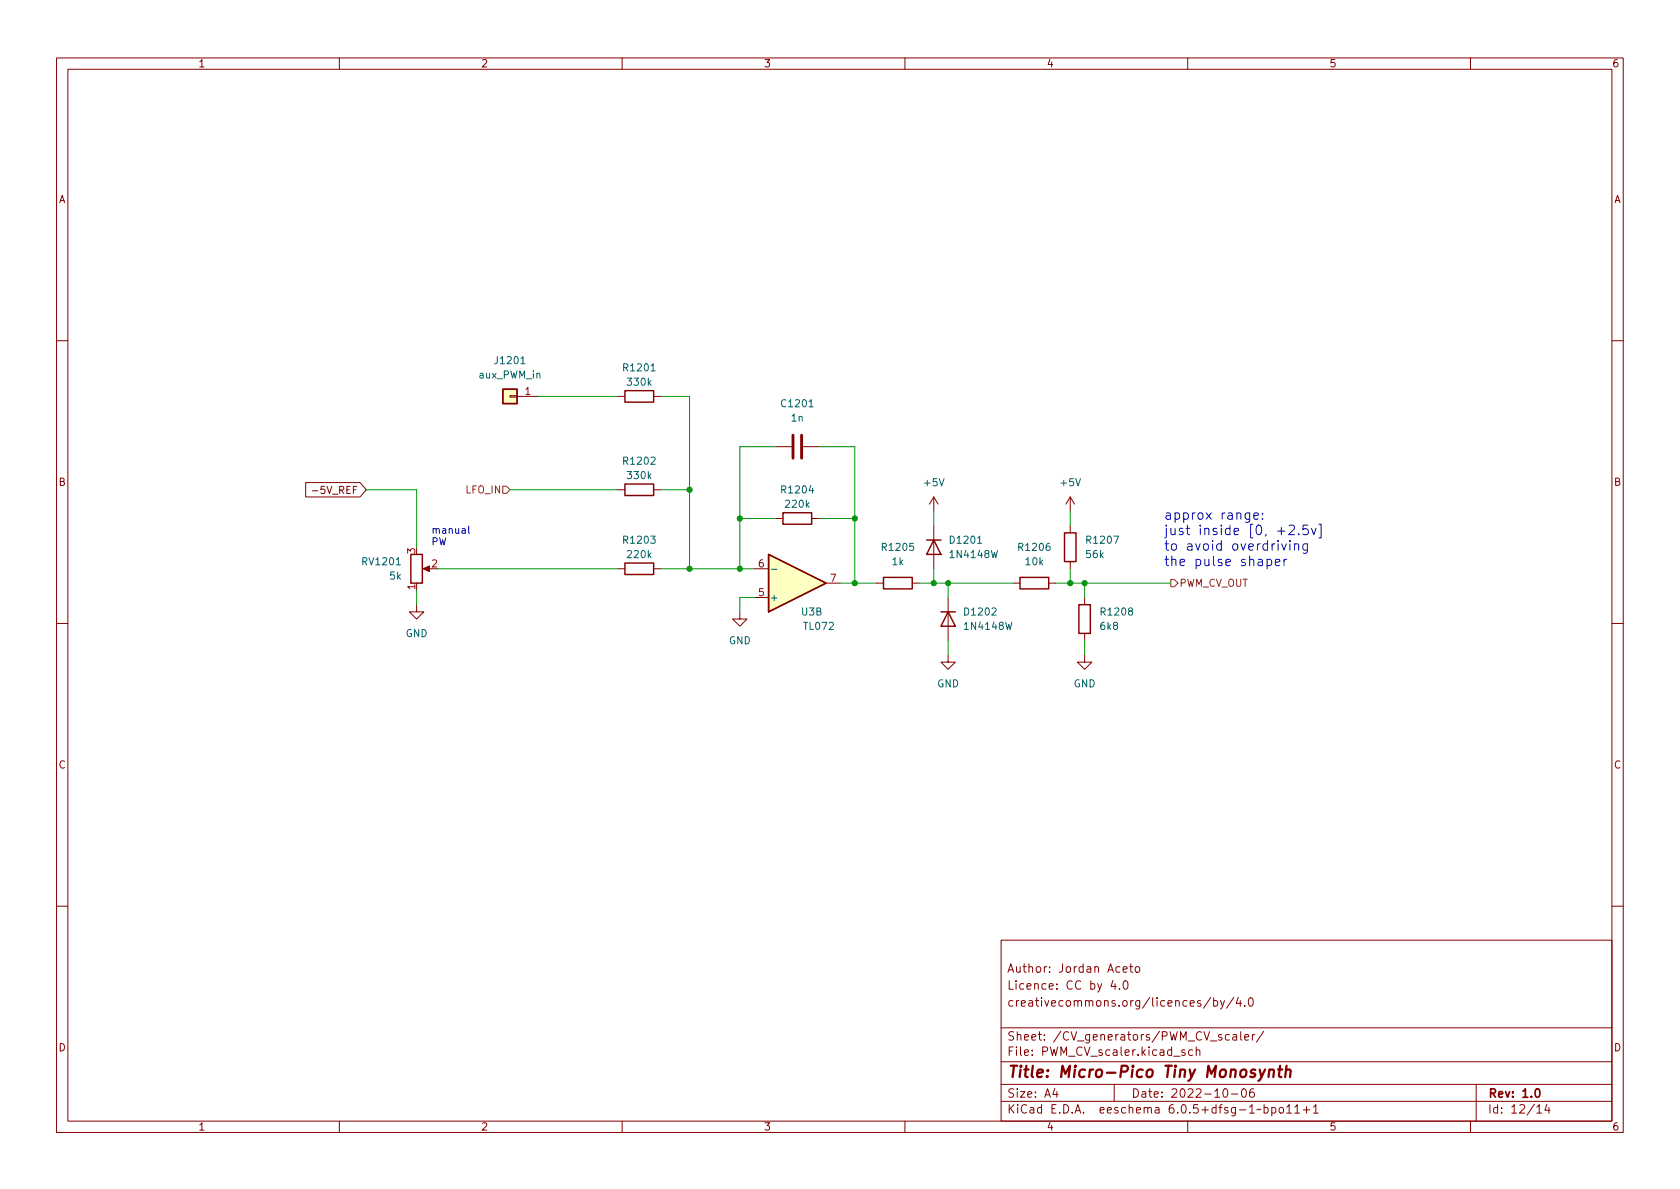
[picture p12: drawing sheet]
<svg xmlns="http://www.w3.org/2000/svg" width="297mm" height="210mm" viewBox="0 0 297 210" stroke-linecap="round" stroke-linejoin="round" font-family="sans-serif">
<g fill="none" stroke="#840000" stroke-width=".18">
<path d="M10 10.2h277v190.1h-277zM12 12.2h273v186.1h-273zM60 10.2v2M110 10.2v2M160 10.2v2M210 10.2v2M260 10.2v2M10 60.2h2M90.2 70h1.2v.2h-1.2zM91.4 70.1h3.8M109.2 70.1h1.3M115.6 70.1h1.2"/>
<path d="M137.2 79h2.8M142 79h2.8M285 60.2h2M54 85.3h9.7l1.1 1.3-1.1 1.3h-9.7zM55.2 86.8h1M109.2 86.6h1.3M115.6 86.6h1.2M137.2 91.7h1.2M143.5 91.7h1.3M165.1 87.9v2.5M165.1 93v7.6M165.1 87.9l-.8 1.2"/>
<path d="M165.1 87.9l.8 1.2M189.2 87.9l-.7 1.2M189.2 87.9v2.5M189.2 93v1.2M189.2 99.3v1.3M189.2 87.9l.8 1.2M10 110.2h2M73.7 106.9v1.3h1.2l-1.2 1.3-1.3-1.3h1.3M75.2 100.6h1M109.2 100.6h1.3M115.6 100.6h1.2M130.8 108.2v1.3h1.3l-1.3 1.2-1.3-1.2h1.3"/>
<path d="M133.3 100.6h2.6M133.3 105.7h2.6M146 103.1h2.6M154.9 103.1h1.3M161.3 103.1h1.3M167.6 115.8v1.3h1.3l-1.3 1.3-1.2-1.3h1.2M167.6 105.7v7.6M179.1 103.1h1.2M185.4 103.1h1.3M191.8 115.8v1.3h1.2l-1.2 1.3-1.3-1.3h1.3M191.8 105.7v1.2M191.8 112v1.3"/>
<path d="M285 110.2h2M10 160.2h2M177 166.3h108v32h-108zM196.8 173.4l-.4 1h1M197.1 173.9v1M197.9 174.8v.1M198.6 171.4l.7-.1-.1-.3-.4-.1-.2 .2v.8h.6M198.8 173.5l.1-.1a.81 .81 0 0 1 .6 .7 .81 .81 0 0 1-.3 .8h-.1a.81 .81 0 0 1-.6-.6 .81 .81 0 0 1 .3-.8zM199.7 170.9h.6M199.9 170.4v1.3l.4 .2M200.9 171l.3-.1 .3 .3v.4l-.3 .3h-.3l-.2-.3v-.4zM214.1 176.4l-1.3 1.9"/>
<path d="M214.6 177l.4-.1 .3 .3v.4l-.2 .3h-.5M214.6 176.4v1.5M215.8 176.9l.3 1M216.5 176.9l-.5 1.4-.2 .1M218.1 176.4l-1.2 1.9M218.9 176.4l-.3 1h.9M219.3 176.9v1M220.1 177.8v.1M220.9 176.6l.2-.2a.81 .81 0 0 1 .6 .7 .81 .81 0 0 1-.3 .8h-.2a.81 .81 0 0 1-.3-1.3zM285 160.2h2M60 198.3v2M110 198.3v2"/>
<path d="M160 198.3v2M177 194.8h108M177 191.8h108M177 187.8h108M177 181.8h108M186.5 192.5l-.4 1h1M186.9 193v1M197 191.8v3M209.5 185.7l-.4-.1-.2 .2 .1 .3 .5 .1v.4h-.6M210 198.3v2M210.9 185.7l-.5-.1-.3 .3v.4l.2 .3h.6M211.5 185.8l.2-.2 .4 .1v.9"/>
<path d="M211.5 185.1v1.5M216.4 192.6l.2-.1a.81 .81 0 0 1 .6 .7 .81 .81 0 0 1-.3 .8h-.2a.81 .81 0 0 1-.6-.6 .81 .81 0 0 1 .3-.8zM217.4 183l-.5-.1-.3 .3v.4l.2 .3h.6M217.7 193.5h1.2M218 183h.6v.9M218.6 183.3l-.5 .1a.29 .29 0 0 0-.2 .2 .29 .29 0 0 0 .2 .3h.5M219.4 182.4v1.3l.2 .2M219.7 192.6l.2-.1a.81 .81 0 0 1 .5 .7 .81 .81 0 0 1-.3 .8h-.1a.81 .81 0 0 1-.6-.6 .81 .81 0 0 1 .3-.8zM220.1 183.4l.7-.1-.1-.3-.4-.1-.2 .2v.8h.6M221.4 182.9v1M221.6 192.5a.59 .59 0 0 0-.7 .7v.5l.2 .3h.4l.2-.1 .1-.5-.2-.2-.4-.1-.3 .3M221.9 182.9l-.3 .1-.2 .2"/>
<path d="M223.4 182.4l-1.3 1.9M223.5 195.9l.4-.1 .3 .3v.4l-.1 .3h-.6M223.5 195.3v1.5M224.9 195.9l.4-.1 .3 .3v.4l-.2 .3h-.5M224.9 195.8v1.5M226.3 195.9l.3-.1 .3 .3v.4l-.3 .3h-.3l-.2-.3v-.4zM227.5 195.8l.4-.5v1.5M227.5 196.8h.9M228.9 195.8l.5-.5v1.5M228.9 196.8h.9M230.4 196.3h1.2M231 195.7v1.1"/>
<path d="M232.2 195.8l.4-.5v1.5M232.2 196.8h.9M260 198.3v2M261 191.8v6.5M271.7 195.8l.5-.5v1.5M271.7 196.8h.9M273.5 195.3l-.4 1h1M273.9 195.8v1"/>
</g>
<path d="M271.6 192.6l.2-.1a.82 .82 0 0 1 .6 .7 .82 .82 0 0 1-.3 .8h-.2a.81 .81 0 0 1-.6-.6 .81 .81 0 0 1 .3-.8z" fill="none" stroke="#840000" stroke-width=".3"/>
<path d="M222.7 189.1l.3 1.4M223.7 189.1l-.9 1.8-.3 .2M224.4 189.3a.49 .49 0 0 1 .9 .1l-.2 1.1M224.4 189.1l-.1 1.4M226 189.1h.7M226.3 188.5l-.2 1.7 .1 .2 .4 .1M227.4 189.3a.49 .49 0 0 1 .8 .1l-.1 1.1M227.5 188.5l-.3 2" fill="none" stroke="#840000" stroke-width=".4"/>
<g fill="none" stroke="#840000" stroke-width=".25">
<path d="M88.9 68.8h2.5v2.6h-2.5zM110.5 69.1h5.1v2h-5.1zM72.6 98h2.1v5.1h-2.1zM110.5 85.6h5.1v2h-5.1zM110.5 99.6h5.1v2h-5.1zM135.9 98l10.1 5.1-10.1 5.1zM138.4 90.7h5.1v2h-5.1zM163.8 95.5h2.6M165.1 95.5l1.3 2.5h-2.6zM188.2 94.2h2v5.1h-2zM156.2 102.1h5.1v2h-5.1zM166.4 108.2h2.5"/>
<path d="M167.6 108.2l1.3 2.5h-2.5zM180.3 102.1h5.1v2h-5.1zM190.8 106.9h2v5.1h-2z"/>
</g>
<path d="M140.2 77v4M141.7 77v4" fill="none" stroke="#840000" stroke-width=".51"/>
<g fill="#ffffc2" stroke="#ffffc2" stroke-width=".18">
<path d="M88.9 68.8h2.5v2.6h-2.5z"/>
<path d="M135.9 98l10.1 5.1-10.1 5.1z"/>
</g>
<path d="M92.1 64.3h.7M136.4 100.7h1" fill="none" stroke="#006464" stroke-width=".18"/>
<path d="M74.8 100.6l1.1-.5v1z" fill="#840000" stroke="#840000" stroke-width=".18"/>
<path d="M88.9 86h.6l.7 .6-.7 .6h-.6zM207 102.5h.6l.7 .6-.7 .7h-.6z" fill="none" stroke="#725600" stroke-width=".18"/>
<g fill="none" stroke="#0000c2" stroke-width=".18">
<path d="M82.9 93v1.1l.1 .2M221.7 91.3l.8-.2-.1-.3-.5-.1-.2 .2 .1 .8h.6M223.2 91.7v.1M223.2 90.8v.1M224 99l.5-.1 .3 .3v.5l-.1 .2h-.7M225.5 99.5l.8-.2-.1-.3-.5-.1-.2 .2 .1 .8h.6M226.6 96.2l.4 1.1 .4-1.1M227 98.9v1.1M227.5 98.9l-.3 .1-.2 .2M227.9 93l.3-.1h.5a.46 .46 0 0 1 .1 .7l-1 1h1.1M228.1 95.6v.2M228.1 96.2v1.1"/>
<path d="M228.9 96.3a.42 .42 0 0 1 .7 .1v.9M228.9 96.2v1.1M229.6 94.4v.2M231.2 96.2v1.3a.46 .46 0 0 1-.8 .3M231.2 96.2h-.5l-.4 .3v.5l.2 .2h.7M231.2 92.9h-.8l-.1 .8 .3-.2 .6 .1 .1 .2-.1 .6-.2 .2h-.4l-.3-.2M231.9 93.4l.4 1.2 .4-1.2M233.2 92.7h.4v2.4h-.4"/>
</g>
<g fill="none" stroke="#009600" stroke-width=".18">
<path d="M95.2 70.1h14M116.8 70.1h5.1v30.5M137.2 79h-6.4v21.6M144.8 79h6.3v24.1M64.8 86.6h8.9v10.2M90.2 86.6h19M116.8 86.6h5.1M130.8 91.7h6.4M144.8 91.7h6.3M165.1 90.4v2.6M189.2 90.4v2.6M73.7 104.4v2.5"/>
<path d="M77.5 100.6h31.7M116.8 100.6h16.5M133.3 105.7h-2.5v2.5M148.6 103.1h6.3M162.6 103.1h16.5M165.1 100.6v2.5M167.6 103.1v2.6M167.6 113.3v2.5M186.7 103.1h20.3M189.2 100.6v2.5M191.8 103.1v2.6M191.8 113.3v2.5"/>
</g>
<g fill="#009600" stroke="#009600" stroke-width=".18">
<circle cx="151.1" cy="103.1" r=".46"/>
<circle cx="151.1" cy="91.7" r=".46"/>
<circle cx="167.6" cy="103.1" r=".46"/>
<circle cx="165.1" cy="103.1" r=".46"/>
<circle cx="189.2" cy="103.1" r=".46"/>
<circle cx="191.8" cy="103.1" r=".46"/>
<circle cx="121.9" cy="100.6" r=".46"/>
<circle cx="130.8" cy="91.7" r=".46"/>
<circle cx="121.9" cy="86.6" r=".46"/>
<circle cx="130.8" cy="100.6" r=".46"/>
</g>
<text font-size="2.8" fill="#840000" x="178" y="190.6">Title: Micro-Pico Tiny Monosynth</text>
<g font-size="2.4" fill="#0000c2">
<text x="205.7" y="91.9">approx range:</text>
<text x="205.7" y="94.6">just inside [0, +2.5v]</text>
<text x="205.7" y="97.4">to avoid overdriving</text>
<text x="205.7" y="100.1">the pulse shaper</text>
</g>
<g font-size="2.1" fill="#840000">
<text x="178" y="172">Author: Jordan Aceto</text>
<text x="178" y="178">creativecommons.org/licences/by/4.0</text>
<text x="178" y="175">Licence: CC by 4.0</text>
<text x="178" y="184">Sheet: /CV_generators/PWM_CV_scaler/</text>
<text x="178" y="186.7">File: PWM_CV_scaler.kicad_sch</text>
<text x="178" y="196.9">KiCad E.D.A. eeschema 6.0.5+dfsg-1~bpo11+1</text>
<text x="178" y="194.1">Size: A4</text>
<text x="200" y="194.1">Date: 2022-10-06</text>
<text x="263" y="194.1">Rev: 1.0</text>
<text x="263" y="196.9">Id: 12/14</text>
</g>
<g font-size="1.8" fill="#840000">
<text x="35" y="11.9">1</text>
<text x="85" y="11.9">2</text>
<text x="135" y="11.9">3</text>
<text x="185" y="11.9">4</text>
<text x="235" y="11.9">5</text>
<text x="285" y="11.9">6</text>
<text x="10.3" y="35.9">A</text>
<text x="285.3" y="35.9">A</text>
<text x="10.3" y="85.9">B</text>
<text x="56.1" y="87.3">-5V_REF</text>
<text x="285.3" y="85.9">B</text>
<text x="10.3" y="135.9">C</text>
<text x="285.3" y="135.9">C</text>
<text x="10.3" y="185.9">D</text>
<text x="285.3" y="185.9">D</text>
<text x="35" y="199.9">1</text>
<text x="85" y="199.9">2</text>
<text x="135" y="199.9">3</text>
<text x="185" y="199.9">4</text>
<text x="235" y="199.9">5</text>
<text x="285" y="199.9">6</text>
</g>
<g font-size="1.8" fill="#006464">
<text x="87.7" y="64.4">J1201</text>
<text x="110.4" y="65.7">R1201</text>
<text x="84.7" y="66.9">aux_PWM_in</text>
<text x="111.1" y="68.2">330k</text>
<text x="138.4" y="72">C1201</text>
<text x="139.9" y="74.5">1n</text>
<text x="110.4" y="82.2">R1202</text>
<text x="111.1" y="84.7">330k</text>
<text x="138.4" y="87.2">R1204</text>
<text x="139" y="89.8">220k</text>
<text x="163.5" y="86">+5V</text>
<text x="187.6" y="86">+5V</text>
<text x="64.2" y="99.9">RV1201</text>
<text x="110.4" y="96.1">R1203</text>
<text x="111.1" y="98.7">220k</text>
<text x="156.1" y="97.4">R1205</text>
<text x="157.8" y="99.9">1k</text>
<text x="168.2" y="96.1">D1201</text>
<text x="168.2" y="98.7">1N4148W</text>
<text x="180.3" y="97.4">R1206</text>
<text x="181.4" y="99.9">10k</text>
<text x="192.1" y="98.7">56k</text>
<text x="192.3" y="96.1">R1207</text>
<text x="68.9" y="102.5">5k</text>
<text x="136" y="106.3">+</text>
<text x="71.7" y="112.6">GND</text>
<text x="128.8" y="113.9">GND</text>
<text x="141.7" y="108.8">U3B</text>
<text x="142.2" y="111.4">TL072</text>
<text x="170.7" y="108.8">D1202</text>
<text x="170.7" y="111.4">1N4148W</text>
<text x="194.6" y="111.4">6k8</text>
<text x="194.8" y="108.8">R1208</text>
<text x="165.7" y="121.5">GND</text>
<text x="189.8" y="121.5">GND</text>
</g>
<g font-size="1.8" fill="#a90000">
<text x="92.9" y="69.8">1</text>
<text x="73.4" y="97.9" transform="rotate(-90 73.4 97.9)">3</text>
<text x="76.3" y="100.3">2</text>
<text x="134.1" y="100.3">6</text>
<text x="73.4" y="104.2" transform="rotate(-90 73.4 104.2)">1</text>
<text x="134.1" y="105.4">5</text>
<text x="146.8" y="102.9">7</text>
</g>
<g font-size="1.8" fill="#725600">
<text x="82.4" y="87.2">LFO_IN</text>
<text x="208.5" y="103.8">PWM_CV_OUT</text>
</g>
<g font-size="1.8" fill="#0000c2">
<text x="76.2" y="94.4">manual</text>
<text x="76.2" y="96.4">PW</text>
</g>
</svg>
